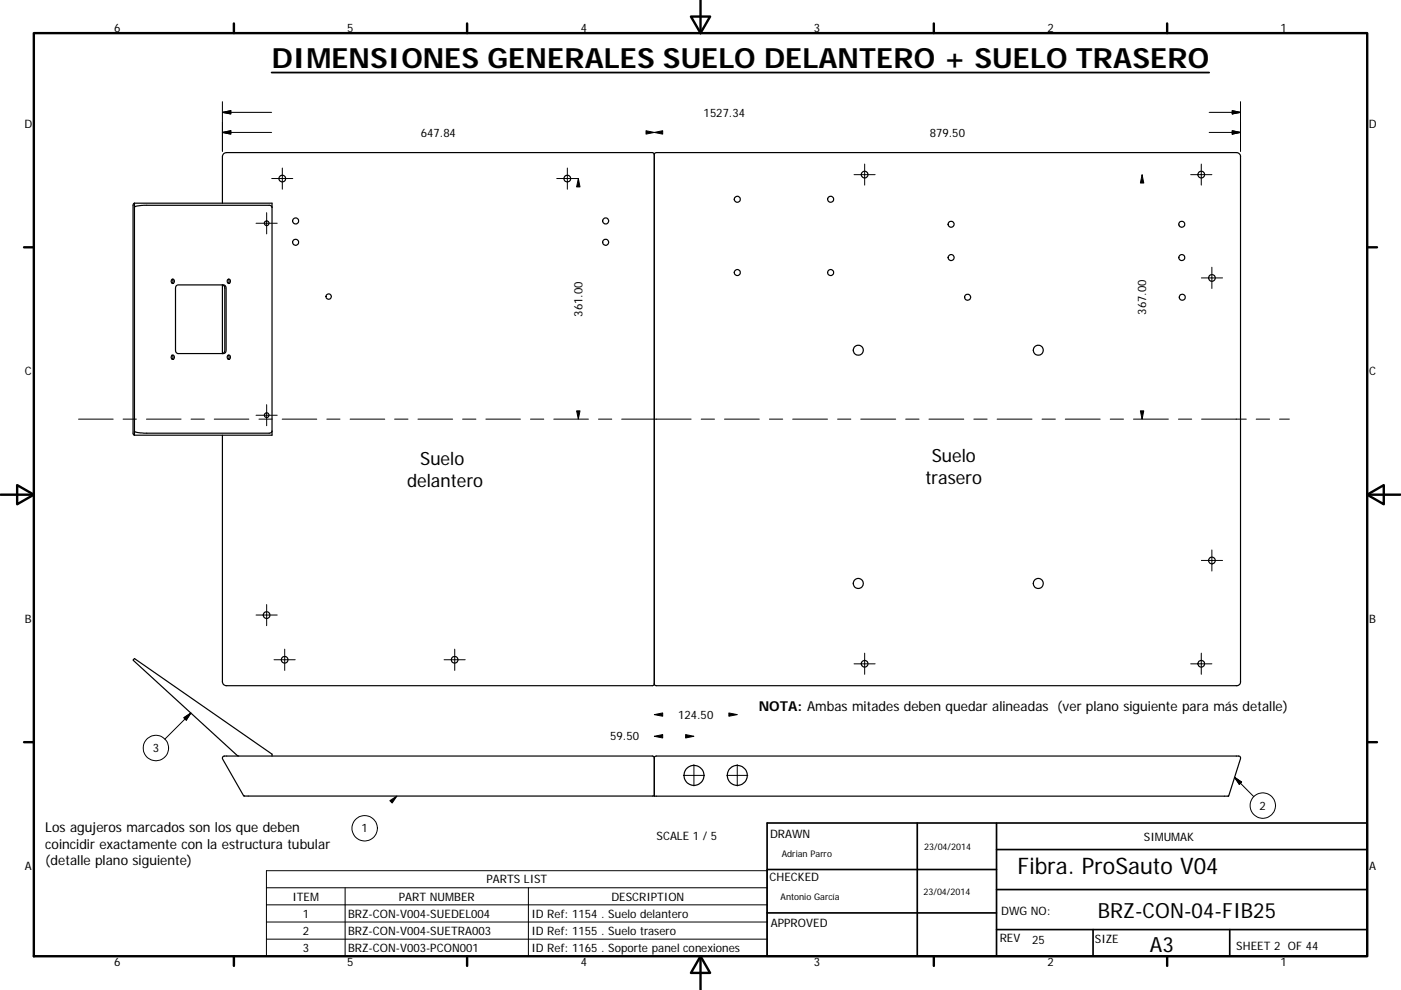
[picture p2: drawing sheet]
<svg xmlns="http://www.w3.org/2000/svg" width="297mm" height="210mm" viewBox="0 0 297 210" stroke-linecap="round" stroke-linejoin="round" font-family="sans-serif">
<g fill="none" stroke="#000" stroke-width=".25">
<path d="M138.7 32.8l-.1-.3-.3-.1h-90.2a.87 .87 0 0 0-.9 .8v9.9M138.7 32.8l.1-.3 .3-.1h123a.87 .87 0 0 1 .9 .8v111.4a.8 .8 0 0 1-.9 .8h-123h-.2l-.2-.4M138.7 32.8v112.2M28.5 44l.6-.3 1.4-.2h26.6l.4 .2 .2 .3M28.5 43.1v49.2M28.5 43.1h29.2v49.2h-29.2M28.5 43.1l-.3 .4v48.4l.3 .4M36.4 59.3a.41 .41 0 0 1 .6 .3 .41 .41 0 0 1-.6 .4l-.1-.3zM36.5 59.2a.51 .51 0 0 1 0 .9M48.3 59.3a.41 .41 0 0 1 .6 .3 .41 .41 0 0 1-.6 .4l-.1-.3zM48.4 59.2a.54 .54 0 0 1 0 .9M36.4 75.4a.38 .38 0 0 1 .6 .4 .38 .38 0 0 1-.6 .3z"/>
<path d="M36.5 75.3a.53 .53 0 0 1 0 .9M37.4 60.6l.3-.2h9.7l.3 .2 .2 .6v13.1l-.3 .6-9.9 .1-.4-.3-.1-.4v-13.1zM47.1 60.4l.4 .3 .2 .5v13.1l-.2 .4-.4 .3M47.2 60.4v14.6M48.3 75.4a.38 .38 0 0 1 .6 .4 .38 .38 0 0 1-.6 .3zM48.4 75.3a.56 .56 0 0 1 0 .9M28.5 91.4l.3 .3 1.7 .2h26.7l.3-.2 .2-.3M47.2 92.3v52.3a.83 .83 0 0 0 .9 .8h90.2l.4-.4M47.3 160.4h91l.3 .1 .1 .3v8h-87l-4.5-7.8zM57.7 160.4v-.4l-29.2-20.3-.1 .1-.2 .2 22.1 20.3 .3 .1M138.8 160.5l.3-.1h123.4a.45 .45 0 0 1 .5 .5l-2.5 8h-121.8z"/>
<circle cx="59.8" cy="37.9" r=".71"/>
<circle cx="120.3" cy="37.9" r=".71"/>
<circle cx="183.3" cy="37" r=".71"/>
<circle cx="254.7" cy="37" r=".71"/>
<circle cx="56.5" cy="47.3" r=".48"/>
<circle cx="62.7" cy="51.4" r=".63"/>
<circle cx="62.7" cy="46.8" r=".64"/>
<circle cx="128.4" cy="51.4" r=".63"/>
<circle cx="128.4" cy="46.8" r=".64"/>
<circle cx="156.3" cy="57.8" r=".63"/>
<circle cx="156.3" cy="42.3" r=".64"/>
<circle cx="176.1" cy="57.8" r=".63"/>
<circle cx="176.1" cy="42.3" r=".63"/>
<circle cx="201.6" cy="47.6" r=".63"/>
<circle cx="201.7" cy="54.6" r=".63"/>
<circle cx="250.6" cy="47.6" r=".63"/>
<circle cx="250.6" cy="54.6" r=".63"/>
<circle cx="256.9" cy="59" r=".7"/>
<circle cx="69.7" cy="62.9" r=".57"/>
<circle cx="182" cy="74.3" r="1.06"/>
<circle cx="205.2" cy="63" r=".63"/>
<circle cx="220.1" cy="74.3" r="1.06"/>
<circle cx="250.7" cy="63" r=".63"/>
<circle cx="56.5" cy="88.1" r=".49"/>
<circle cx="257" cy="118.9" r=".71"/>
<circle cx="56.5" cy="130.5" r=".71"/>
<circle cx="60.4" cy="139.9" r=".71"/>
<circle cx="96.4" cy="139.9" r=".7"/>
<circle cx="182" cy="123.8" r="1.07"/>
<circle cx="220.1" cy="123.8" r="1.07"/>
<circle cx="183.3" cy="140.8" r=".7"/>
<circle cx="254.7" cy="140.8" r=".7"/>
<circle cx="147.1" cy="164.5" r="2.12"/>
<circle cx="156.3" cy="164.5" r="2.12"/>
</g>
<g fill="none" stroke="#000" stroke-width=".51">
<path d="M148.5 0v7M7.2 7h282.7v195.8h-282.7zM49.6 5v2M99 5v2M146.5 3.5h4.1l-2.1 3.5zM198 5v2M247.5 5v2M5.1 52.5h2.1M289.9 52.5h2M.1 104.9h7.1M3.6 102.9l3.6 2-3.6 2.1zM289.9 104.9l3.5-2v4.1z"/>
<path d="M289.9 104.9h7M5.1 157.4h2.1M289.9 157.4h2M49.6 202.8v2.1M99 202.8v2.1M148.5 202.8l2.1 3.6h-4.1zM148.5 202.8v7.1M198 202.8v2.1M247.5 202.8v2.1"/>
</g>
<path d="M162.6 174.6h127.3v28.2h-127.3zM194.5 174.6v28.2M211.3 174.6v28.2M162.6 193.6h48.7M162.6 184.4h48.7M211.3 197.2h78.6M211.3 188.7h78.6M211.3 180.2h78.6M231.8 197.2v5.6M260.7 197.2v5.6" fill="none" stroke="#000" stroke-width=".36"/>
<g fill="none" stroke="#000" stroke-width=".21">
<path d="M47.2 21.6v10.5M47.2 23.8l1.7-.3v.7zM47.2 28.1l1.7-.4v.7zM47.2 23.8h10.4M57.6 28.1h-10.4M57.6 37.9h4.5M59.9 35.6v4.5M118 37.9h4.5M120.3 35.6v4.5M181.1 37h4.4M183.3 34.8v4.5M252.5 37h4.4"/>
<path d="M254.7 34.8v4.5M256.4 23.8h6.6M256.4 28.1h6.6M261.3 23.5l1.7 .3-1.7 .4zM261.3 27.7l1.7 .4-1.7 .3zM263 21.6v10.5M54.3 47.3h4.5M56.5 45.1v4.5M254.7 58.9h4.5M256.9 56.7v4.5M16.7 88.9h7.3M26.1 88.9h2.8"/>
<path d="M31 88.9h7.4M40.5 88.9h2.8M45.4 88.9h7.4M54.3 88.1h4.5M54.9 88.9h2.8M56.5 85.8v4.5M59.8 88.9h7.4M69.3 88.9h2.8M74.2 88.9h7.4M83.7 88.9h2.8M88.6 88.9h7.4M98.1 88.9h2.8"/>
<path d="M103 88.9h7.3M112.5 88.9h2.8M117.4 88.9h7.4M126.9 88.9h2.8M131.8 88.9h14.7M148.7 88.9h2.8M153.6 88.9h7.4M163.1 88.9h2.8M168.1 88.9h7.3M177.6 88.9h2.8M182.5 88.9h7.4M192 88.9h2.9"/>
<path d="M197 88.9h7.3M206.5 88.9h2.8M211.4 88.9h7.4M220.9 88.9h2.8M225.9 88.9h7.4M235.4 88.9h2.8M240.3 88.9h7.4M249.8 88.9h2.9M254.8 88.9h9.4M266.3 88.9h2.9M271.3 88.9h2.1M254.7 118.9h4.5"/>
<path d="M256.9 116.6v4.5M54.3 130.5h4.5M56.5 128.2v4.5M58.1 139.9h4.5M60.4 137.7v4.5M94.1 139.9h4.5M96.4 137.7v4.5M183.3 138.5v4.5M254.7 138.5v4.5M39 152.2l1.5-1-1 1.5zM40.5 151.2l-5.6 5.6M181.1 140.8h4.4"/>
<path d="M252.5 140.8h4.4M144.9 164.5h4.5M147.1 162.2v4.5M154.1 164.5h4.5M156.3 162.2v4.5M261.7 164.9l4.1 4.1M261.7 164.9l1.5 1-.4 .5zM56.5 184.7h106.1v18.1h-106.1zM56.5 188.3h106.1M56.5 191.9h106.1M56.5 195.6h106.1M56.5 199.2h106.1"/>
<path d="M73.2 188.3v14.5M112 188.3v14.5"/>
<circle cx="33.1" cy="158.7" r="2.69"/>
<circle cx="77.3" cy="175.7" r="2.7"/>
<circle cx="267.7" cy="170.9" r="2.69"/>
</g>
<path d="M57.6 15.4h198.8" fill="none" stroke="#000" stroke-width=".38"/>
<g fill="#000" stroke="#000" stroke-width=".21">
<path d="M47.2 23.8l1.7-.3v.7zM47.2 28.1l1.7-.4v.7zM122.6 37.9l.4 1.7h-.7zM137 27.7l1.7 .4-1.7 .3zM138.7 28.1l1.8-.4v.7zM242.1 37l.4 1.8h-.7zM261.3 23.5l1.7 .3-1.7 .4zM261.3 27.7l1.7 .4-1.7 .3zM122.3 87.1h.7l-.4 1.8zM241.8 87.1h.7l-.4 1.8zM39 152.2l1.5-1-1 1.5zM138.7 156.2l1.8-.4v.7z"/>
<path d="M138.7 151.6l1.8-.4v.7zM145.4 155.8l1.7 .4-1.7 .3zM154.5 151.2l1.8 .4-1.8 .3zM82.7 169.8l1.5-1-1.1 1.5zM261.7 164.9l1.5 1-.4 .5z"/>
</g>
<text font-size="5.9" x="57.6" y="14.4">DIMENSIONES GENERALES SUELO DELANTERO + SUELO TRASERO</text>
<text font-size="4.8" x="215.7" y="185.3">Fibra. ProSauto V04</text>
<g font-size="4.4">
<text x="232.8" y="194.6">BRZ-CON-04-FIB25</text>
<text x="243.8" y="201.8">A3</text>
</g>
<g font-size="3.9">
<text x="89.1" y="98.7">Suelo</text>
<text x="197.5" y="98">Suelo</text>
<text x="86.3" y="103.3">delantero</text>
<text x="196.2" y="102.6">trasero</text>
</g>
<g font-size="2.9">
<text x="160.9" y="150.7">NOTA: Ambas mitades deben quedar alineadas (ver plano siguiente para más detalle)</text>
<text x="9.6" y="176.5">Los agujeros marcados son los que deben</text>
<text x="9.6" y="180">coincidir exactamente con la estructura tubular</text>
<text x="9.6" y="183.5">(detalle plano siguiente)</text>
</g>
<g font-size="2.5">
<text x="24.2" y="6.8">6</text>
<text x="73.6" y="6.8">5</text>
<text x="123.1" y="6.8">4</text>
<text x="172.6" y="6.8">3</text>
<text x="222.1" y="6.8">2</text>
<text x="271.5" y="6.8">1</text>
<text x="5.2" y="27.1">D</text>
<text x="89.2" y="29">647.84</text>
<text x="149.2" y="24.7">1527.34</text>
<text x="197.1" y="29">879.50</text>
<text x="290.2" y="27.1">D</text>
<text x="123.5" y="67.2" transform="rotate(-90 123.5 67.2)">361.00</text>
<text x="243" y="66.7" transform="rotate(-90 243 66.7)">367.00</text>
<text x="5.3" y="79.6">C</text>
<text x="290.3" y="79.6">C</text>
<text x="5.3" y="132.1">B</text>
<text x="290.3" y="132.1">B</text>
<text x="143.8" y="152.5">124.50</text>
<text x="32.4" y="159.6">3</text>
<text x="129.4" y="157.1">59.50</text>
<text x="267.1" y="171.8">2</text>
<text x="76.7" y="176.6">1</text>
<text x="139.2" y="178.2">SCALE 1 / 5</text>
<text x="163.3" y="177.7">DRAWN</text>
<text x="242.5" y="178.3">SIMUMAK</text>
<text x="5.3" y="184.5">A</text>
<text x="290.3" y="184.5">A</text>
<text x="62" y="191">ITEM</text>
<text x="84.5" y="191">PART NUMBER</text>
<text x="103.1" y="187.4">PARTS LIST</text>
<text x="129.6" y="191">DESCRIPTION</text>
<text x="163.2" y="187">CHECKED</text>
<text x="64.2" y="194.6">1</text>
<text x="73.8" y="194.6">BRZ-CON-V004-SUEDEL004</text>
<text x="112.7" y="194.7">ID Ref: 1154 . Suelo delantero</text>
<text x="163.4" y="196.6">APPROVED</text>
<text x="212.3" y="194">DWG NO:</text>
<text x="64.2" y="198.3">2</text>
<text x="64.2" y="201.9">3</text>
<text x="73.8" y="198.3">BRZ-CON-V004-SUETRA003</text>
<text x="73.8" y="201.9">BRZ-CON-V003-PCON001</text>
<text x="112.7" y="198.3">ID Ref: 1155 . Suelo trasero</text>
<text x="112.7" y="201.9">ID Ref: 1165 . Soporte panel conexiones</text>
<text x="212" y="199.7">REV</text>
<text x="218.8" y="200.2">25</text>
<text x="232.2" y="200">SIZE</text>
<text x="262.1" y="201.4">SHEET 2 OF 44</text>
<text x="24.2" y="204.9">6</text>
<text x="73.6" y="204.9">5</text>
<text x="123.1" y="204.9">4</text>
<text x="172.6" y="204.9">3</text>
<text x="222.1" y="204.9">2</text>
<text x="271.5" y="204.9">1</text>
</g>
<g font-size="1.9">
<text x="165.7" y="181.7">Adrian Parro</text>
<text x="195.9" y="180.4">23/04/2014</text>
<text x="165.5" y="191">Antonio García</text>
<text x="195.8" y="189.9">23/04/2014</text>
</g>
</svg>
